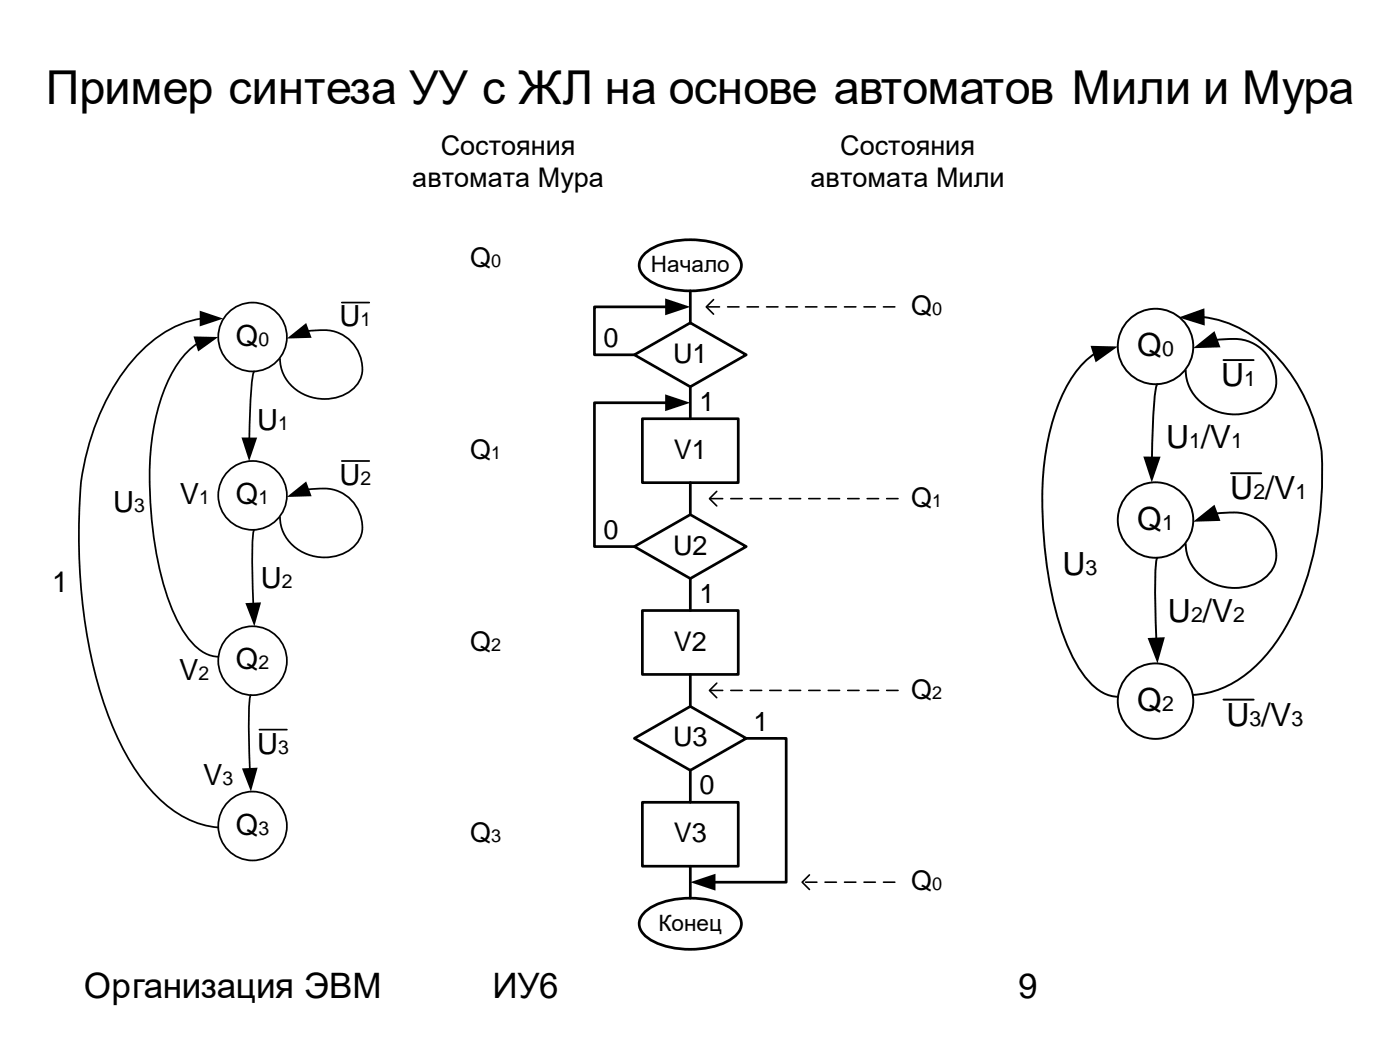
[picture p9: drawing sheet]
<svg xmlns="http://www.w3.org/2000/svg" width="254mm" height="190mm" viewBox="0 0 254 190" stroke-linecap="round" stroke-linejoin="round" font-family="sans-serif">
<path d="M116.8 46.2a12 12 0 0 1 8.4-2.7 12 12 0 0 1 8.5 2.7 2.78 2.78 0 0 1-.7 4.5 14.5 14.5 0 0 1-10.4 1.9 10 10 0 0 1-5.8-2.5 2.65 2.65 0 0 1 0-3.9z" fill="none" stroke="#000" stroke-width=".49"/>
<path d="M116.8 165.6a12 12 0 0 1 8.4-2.6 12 12 0 0 1 8.5 2.6 2.78 2.78 0 0 1-.7 4.5 14.5 14.5 0 0 1-10.4 1.9 10 10 0 0 1-5.8-2.4 2.65 2.65 0 0 1 0-4z" fill-rule="evenodd" fill="#fff"/>
<path d="M116.8 165.6a12 12 0 0 1 8.4-2.6 12 12 0 0 1 8.5 2.6 2.78 2.78 0 0 1-.7 4.5 14.5 14.5 0 0 1-10.4 1.9 10 10 0 0 1-5.8-2.4 2.65 2.65 0 0 1 0-4z" fill="none" stroke="#000" stroke-width=".49"/>
<path d="M115.1 64.4l10.1-5.8 10.2 5.8-10.2 5.8z" fill-rule="evenodd" fill="#fff"/>
<path d="M115.1 64.4l10.1-5.8 10.2 5.8-10.2 5.8z" fill="none" stroke="#000" stroke-width=".49"/>
<path d="M116.5 76h17.4v11.6h-17.4z" fill-rule="evenodd" fill="#fff"/>
<path d="M116.5 76h17.4v11.6h-17.4z" fill="none" stroke="#000" stroke-width=".49"/>
<path d="M115.1 99.2l10.1-5.8 10.2 5.8-10.2 5.8z" fill-rule="evenodd" fill="#fff"/>
<path d="M115.1 99.2l10.1-5.8 10.2 5.8-10.2 5.8z" fill="none" stroke="#000" stroke-width=".49"/>
<path d="M116.5 110.8h17.4v11.6h-17.4z" fill-rule="evenodd" fill="#fff"/>
<path d="M116.5 110.8h17.4v11.6h-17.4z" fill="none" stroke="#000" stroke-width=".49"/>
<path d="M115.1 134l10.1-5.8 10.2 5.8-10.2 5.8z" fill-rule="evenodd" fill="#fff"/>
<path d="M115.1 134l10.1-5.8 10.2 5.8-10.2 5.8z" fill="none" stroke="#000" stroke-width=".49"/>
<path d="M116.5 145.6h17.4v11.6h-17.4z" fill-rule="evenodd" fill="#fff"/>
<path d="M121.1 55.7h-13.3v8.7h7.3M125.2 52.8v5.8M121.1 73.1h-13.3v26.1h7.3M125.2 70.2v5.8M125.2 87.6v5.8M125.2 105v5.8M125.2 122.4v5.8M125.2 139.7v5.9M135.4 134h7.2v26.1h-13.2M116.5 145.6h17.4v11.6h-17.4zM125.2 157.2v5.8" fill="none" stroke="#000" stroke-width=".49"/>
<path d="M120.7 54.2l4.5 1.5-4.5 1.5zM120.7 71.5l4.5 1.6-4.5 1.5zM125.2 160.1l4.6-1.6v3.1z" fill="#000"/>
<path d="M162.3 55.7h-34.2M162.9 90.5h-34.2M162.9 125.3h-34.2M162.3 160.1h-16.8" fill="none" stroke="#000" stroke-width=".29" stroke-dasharray="2.1 1.5"/>
<path d="M129.5 54.4l-1.4 1.3 1.4 1.3M130 89.1l-1.3 1.4 1.3 1.3M130 123.9l-1.3 1.4 1.3 1.3M146.9 158.7l-1.4 1.4 1.4 1.3" fill="none" stroke="#000" stroke-width=".29"/>
<circle cx="209.6" cy="62.9" r="6.8" fill="#fff"/>
<circle cx="209.6" cy="62.9" r="6.8" fill="none" stroke="#000" stroke-width=".35"/>
<circle cx="209.6" cy="94.3" r="6.8" fill="#fff"/>
<circle cx="209.6" cy="94.3" r="6.8" fill="none" stroke="#000" stroke-width=".35"/>
<circle cx="209.6" cy="127.2" r="6.8" fill="#fff"/>
<g fill="none" stroke="#000" stroke-width=".35">
<path d="M218.2 57.5a22.6 22.6 0 0 1 15.6 9.9 33.9 33.9 0 0 1 6 14.5 59.8 59.8 0 0 1-5.9 30.7 26.9 26.9 0 0 1-10.7 11.6 16.3 16.3 0 0 1-6.8 1.9M198.7 64.1a18.7 18.7 0 0 0-6.6 9.1 49 49 0 0 0-3 19.9 70.3 70.3 0 0 0 4.4 23.6 20.5 20.5 0 0 0 5.2 8 6.5 6.5 0 0 0 4.1 1.7M210 69.7a8.6 8.6 0 0 0-.6 3.8l-.4 9.7M220.5 61.7a17.4 17.4 0 0 1 5.7 .1 7.6 7.6 0 0 1 5 9.2 7.8 7.8 0 0 1-8.4 4.1 8.4 8.4 0 0 1-7.7-7.9M222 65.3h5.5M220.5 93.2a17.3 17.3 0 0 1 5.7 .1 7.6 7.6 0 0 1 5 9.2 7.8 7.8 0 0 1-8.4 4.1 8.4 8.4 0 0 1-7.7-7.9M223.3 85.9h5.5M210 101.2a10.2 10.2 0 0 0-.4 4.2l.2 10.7M222 126.9h5.5"/>
<circle cx="209.6" cy="127.2" r="6.8"/>
</g>
<path d="M213.9 57.6l4.6-1.7 .1 3.2zM197.9 62.7l4.9 .2-4 2.8zM216.5 63.2l3.8-3.1 1.1 2.9zM207.4 82.8l3.2 .1-1.6 4.6zM216.5 94.7l3.8-3.1 1.1 2.9zM208.2 115.8l3.1-.2-1.3 4.8z" fill="#000"/>
<circle cx="45.8" cy="61.1" r="6.2" fill="#fff"/>
<circle cx="45.8" cy="61.1" r="6.2" fill="none" stroke="#000" stroke-width=".32"/>
<circle cx="45.8" cy="89.9" r="6.2" fill="#fff"/>
<circle cx="45.8" cy="89.9" r="6.2" fill="none" stroke="#000" stroke-width=".32"/>
<circle cx="45.8" cy="119.9" r="6.2" fill="#fff"/>
<circle cx="45.8" cy="119.9" r="6.2" fill="none" stroke="#000" stroke-width=".32"/>
<circle cx="45.8" cy="149.9" r="6.2" fill="#fff"/>
<g fill="none" stroke="#000" stroke-width=".32">
<path d="M36.6 57.8a20 20 0 0 0-11.6 6.5 42.6 42.6 0 0 0-10.6 27.3 100.2 100.2 0 0 0 4.5 36.3 44.5 44.5 0 0 0 9.5 16.6 17.7 17.7 0 0 0 11.2 5.6M62 54.9h5M35.9 62.3a17.7 17.7 0 0 0-6.3 9.1 48.2 48.2 0 0 0-2.3 20.1 56.1 56.1 0 0 0 5 21.3 12.3 12.3 0 0 0 5.3 5.9l1 .3 1 .1M46.1 67.4a10 10 0 0 0-.6 4.1l-.3 8.2M55.7 60.1a15.6 15.6 0 0 1 5.2 .1 6.9 6.9 0 0 1 4.5 8.5 7.1 7.1 0 0 1-7.7 3.6 7.6 7.6 0 0 1-6.9-7.2M46.1 96.1l-.1 .2a63.8 63.8 0 0 0-.1 11.5l.1 1.9M55.7 88.8a15.6 15.6 0 0 1 5.2 .1 6.9 6.9 0 0 1 4.5 8.6 7.1 7.1 0 0 1-7.7 3.6 7.6 7.6 0 0 1-6.9-7.2M62 83.6h5M45.5 126.1l-.1 .1a63.8 63.8 0 0 0-.1 11.6v1.9M47.1 132.4h5"/>
<circle cx="45.8" cy="149.9" r="6.2"/>
</g>
<path d="M36.2 56.4l4.3 1.4-4.3 1.4zM35.1 61l4.5 .1-3.7 2.7zM43.8 79.4h2.9l-1.5 4.3zM52 61.4l3.5-2.8 1 2.7zM52 90.2l3.5-2.9 1 2.7zM44.5 109.4l2.9-.1-1.3 4.3zM43.9 139.4l2.8-.1-1.2 4.3z" fill="#000"/>
<text font-size="8.5" x="8.3" y="18.8">Пример синтеза УУ с ЖЛ на основе автоматов Мили и Мура</text>
<g font-size="6.4">
<text x="15.2" y="181.1">Организация ЭВМ</text>
<text x="89.4" y="181.1">ИУ6</text>
<text x="184.7" y="181.1">9</text>
</g>
<g font-size="5.8">
<text x="206.3" y="64.6">Q</text>
<text x="221.5" y="70.1">U</text>
<text x="211.6" y="81.3">U /V</text>
<text x="223.2" y="90.6">U /V</text>
<text x="206.3" y="96.1">Q</text>
<text x="192.8" y="104.3">U</text>
<text x="211.9" y="112.8">U /V</text>
<text x="206.3" y="128.9">Q</text>
<text x="222.5" y="131.7">U /V</text>
</g>
<g font-size="5.3">
<text x="61.6" y="59.2">U</text>
<text x="42.8" y="62.7">Q</text>
<text x="46.7" y="78">U</text>
<text x="61.6" y="88">U</text>
<text x="20.5" y="93">U</text>
<text x="32.6" y="91.5">V</text>
<text x="42.8" y="91.5">Q</text>
<text x="9.5" y="107.5">1</text>
<text x="47.3" y="106.7">U</text>
<text x="32.5" y="123.3">V</text>
<text x="42.8" y="121.5">Q</text>
<text x="46.7" y="136.7">U</text>
<text x="36.9" y="142.5">V</text>
<text x="42.8" y="151.5">Q</text>
</g>
<g font-size="4.9">
<text x="80" y="28.1">Состояния</text>
<text x="152.4" y="28.1">Состояния</text>
<text x="74.8" y="34">автомата Мура</text>
<text x="147.1" y="34">автомата Мили</text>
<text x="85.3" y="48.4">Q</text>
<text x="165.3" y="57.1">Q</text>
<text x="109.5" y="62.9">0</text>
<text x="122.1" y="65.8">U1</text>
<text x="126.9" y="74.5">1</text>
<text x="85.3" y="83.2">Q</text>
<text x="122.2" y="83.2">V1</text>
<text x="165.3" y="91.9">Q</text>
<text x="109.5" y="97.7">0</text>
<text x="122.1" y="100.6">U2</text>
<text x="126.9" y="109.3">1</text>
<text x="85.3" y="118">Q</text>
<text x="122.2" y="118">V2</text>
<text x="165.3" y="126.7">Q</text>
<text x="122.1" y="135.4">U3</text>
<text x="136.7" y="132.5">1</text>
<text x="126.9" y="144.1">0</text>
<text x="85.3" y="152.8">Q</text>
<text x="122.2" y="152.8">V3</text>
<text x="165.3" y="161.5">Q</text>
</g>
<g font-size="4.1">
<text x="118.1" y="49.4">Начало</text>
<text x="119.5" y="168.8">Конец</text>
</g>
<g font-size="3.9">
<text x="210.8" y="64.6">0</text>
<text x="225.7" y="70.1">1</text>
<text x="215.8" y="81.3">1</text>
<text x="223.4" y="81.3">1</text>
<text x="227.4" y="90.6">2</text>
<text x="235" y="90.6">1</text>
<text x="210.8" y="96.1">1</text>
<text x="197" y="104.3">3</text>
<text x="216.1" y="112.8">2</text>
<text x="223.7" y="112.8">2</text>
<text x="210.8" y="128.9">2</text>
<text x="226.7" y="131.7">3</text>
<text x="234.3" y="131.7">3</text>
</g>
<g font-size="3.5">
<text x="65.4" y="59.2">1</text>
<text x="46.9" y="62.7">0</text>
<text x="50.5" y="78">1</text>
<text x="65.4" y="88">2</text>
<text x="24.3" y="93">3</text>
<text x="36.1" y="91.5">1</text>
<text x="46.9" y="91.5">1</text>
<text x="51.1" y="106.7">2</text>
<text x="36" y="123.3">2</text>
<text x="46.9" y="121.5">2</text>
<text x="50.5" y="136.7">3</text>
<text x="40.4" y="142.5">3</text>
<text x="46.9" y="151.5">3</text>
</g>
<g font-size="3.3">
<text x="89.1" y="48.4">0</text>
<text x="169.1" y="57.1">0</text>
<text x="89.1" y="83.2">1</text>
<text x="169.1" y="91.9">1</text>
<text x="89.1" y="118">2</text>
<text x="169.1" y="126.7">2</text>
<text x="89.1" y="152.8">3</text>
<text x="169.1" y="161.5">0</text>
</g>
</svg>
